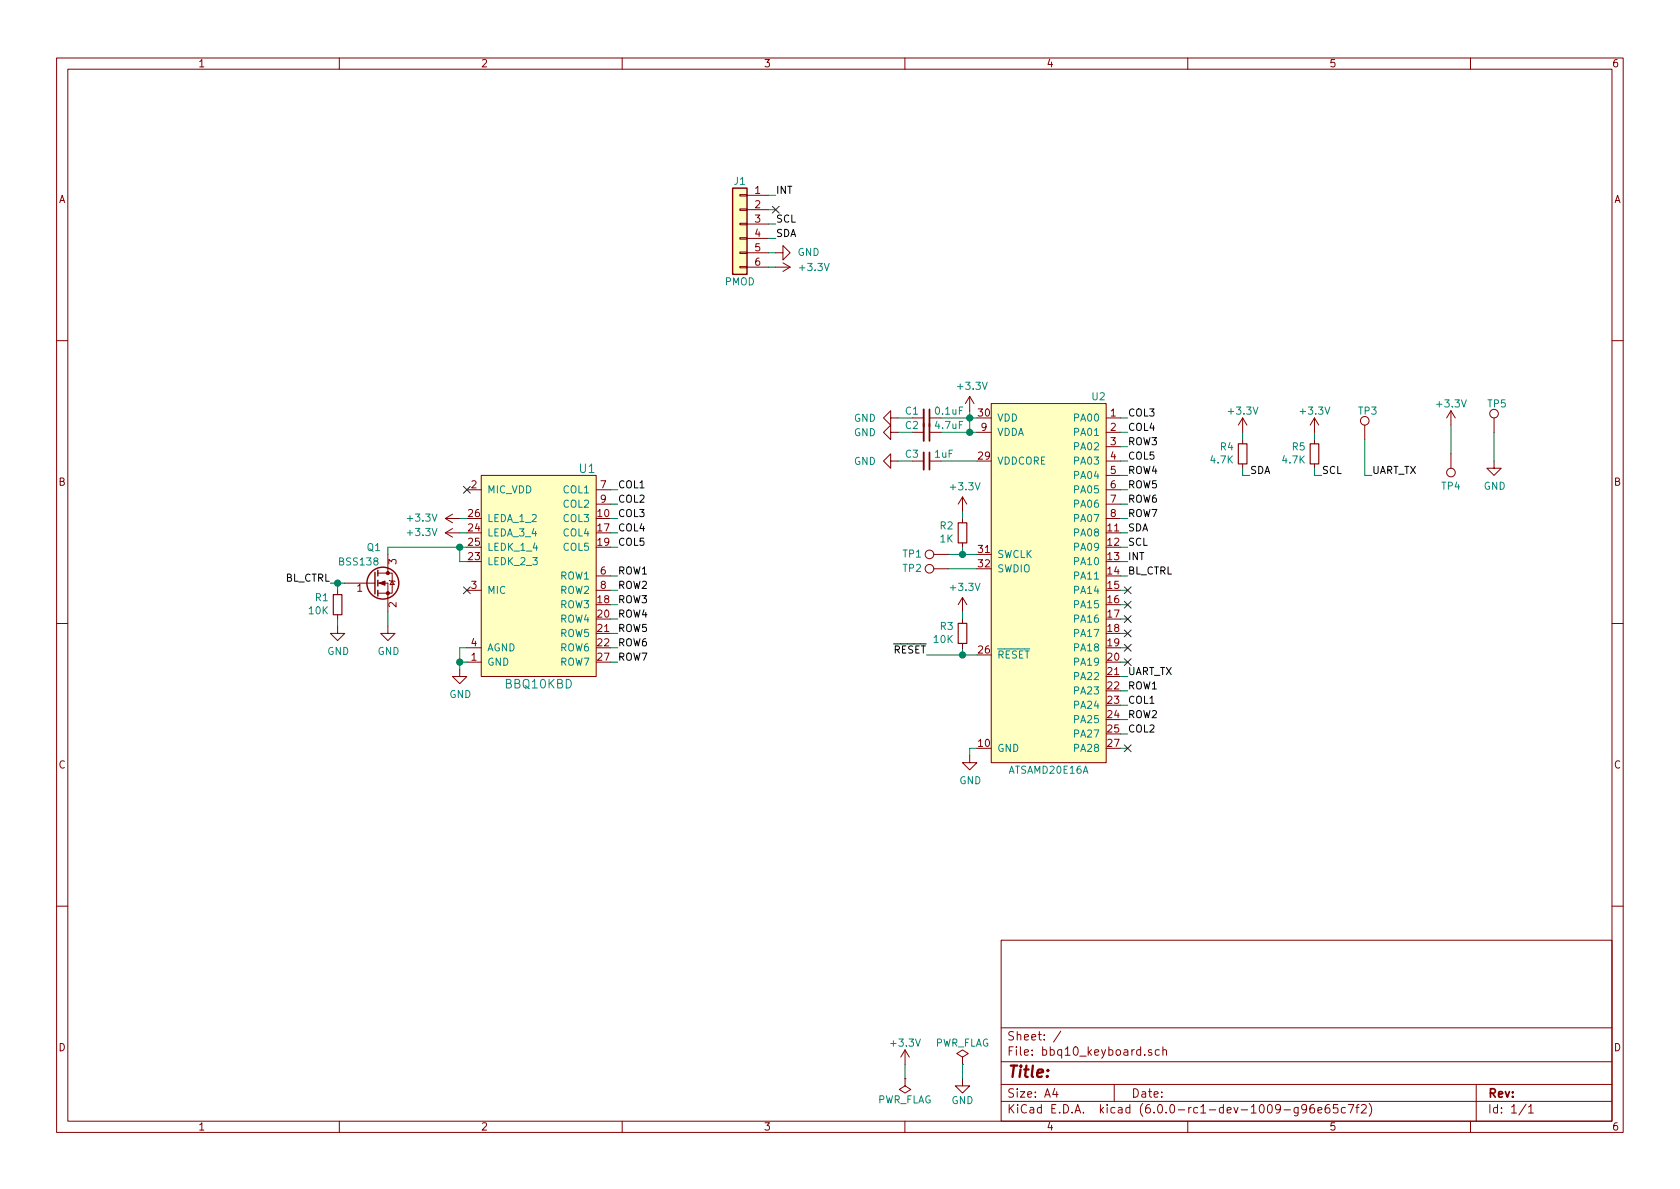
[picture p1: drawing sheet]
EESchema Schematic File Version 4
LIBS:bbq10_keyboard-cache
EELAYER 29 0
EELAYER END
$Descr A4 11693 8268
encoding utf-8
Sheet 1 1
Title ""
Date ""
Rev ""
Comp ""
Comment1 ""
Comment2 ""
Comment3 ""
Comment4 ""
$EndDescr
$Comp
L power:GND #PWR06
U 1 1
P 5400 1750
F 0 "#PWR06" H 5400 1500 50  0001 C CNN
F 1 "GND" V 5400 1600 50  0000 R CNN
F 2 "" H 5400 1750 50  0001 C CNN
F 3 "" H 5400 1750 50  0001 C CNN
	1    5400 1750
	0    -1   -1   0   
$EndComp
$Comp
L power:+3.3V #PWR07
U 1 1
P 5400 1850
F 0 "#PWR07" H 5400 1700 50  0001 C CNN
F 1 "+3.3V" V 5400 2000 50  0000 L CNN
F 2 "" H 5400 1850 50  0001 C CNN
F 3 "" H 5400 1850 50  0001 C CNN
	1    5400 1850
	0    1    1    0   
$EndComp
$Comp
L MCU_Microchip_SAMD:ATSAMD20E16A U2
U 1 1
P 7300 4000
F 0 "U2" H 7700 5250 50  0000 R CNN
F 1 "ATSAMD20E16A" H 7300 2650 50  0000 C CNN
F 2 "Package_DFN_QFN:QFN-32-1EP_5x5mm_P0.5mm_EP3.45x3.45mm" H 8150 2500 50  0001 C CNN
F 3 "" H 8150 2500 50  0001 C CNN
	1    7300 4000
	1    0    0    -1  
$EndComp
Wire Wire Line
	6800 2900 6750 2900
Wire Wire Line
	6750 2900 6750 2850
Wire Wire Line
	6800 3000 6750 3000
Wire Wire Line
	6750 3000 6750 2900
Connection ~ 6750 2900
$Comp
L power:+3.3V #PWR013
U 1 1
P 6750 2850
F 0 "#PWR013" H 6750 2700 50  0001 C CNN
F 1 "+3.3V" H 6765 3023 50  0000 C CNN
F 2 "" H 6750 2850 50  0001 C CNN
F 3 "" H 6750 2850 50  0001 C CNN
	1    6750 2850
	1    0    0    -1  
$EndComp
Wire Wire Line
	6750 2900 6550 2900
Wire Wire Line
	6750 3000 6550 3000
Connection ~ 6750 3000
$Comp
L Device:C_Small C1
U 1 1
P 6450 2900
F 0 "C1" V 6400 2850 50  0000 R CNN
F 1 "0.1uF" V 6400 2950 50  0000 L CNN
F 2 "Capacitor_SMD:C_0603_1608Metric" H 6450 2900 50  0001 C CNN
F 3 "~" H 6450 2900 50  0001 C CNN
	1    6450 2900
	0    1    1    0   
$EndComp
Wire Wire Line
	6350 2900 6250 2900
$Comp
L Device:C_Small C2
U 1 1
P 6450 3000
F 0 "C2" V 6400 2950 50  0000 R CNN
F 1 "4.7uF" V 6400 3050 50  0000 L CNN
F 2 "Capacitor_SMD:C_0603_1608Metric" H 6450 3000 50  0001 C CNN
F 3 "~" H 6450 3000 50  0001 C CNN
	1    6450 3000
	0    1    1    0   
$EndComp
Wire Wire Line
	6350 3000 6250 3000
$Comp
L power:GND #PWR08
U 1 1
P 6250 2900
F 0 "#PWR08" H 6250 2650 50  0001 C CNN
F 1 "GND" V 6250 2750 50  0000 R CNN
F 2 "" H 6250 2900 50  0001 C CNN
F 3 "" H 6250 2900 50  0001 C CNN
	1    6250 2900
	0    1    1    0   
$EndComp
$Comp
L power:GND #PWR09
U 1 1
P 6250 3000
F 0 "#PWR09" H 6250 2750 50  0001 C CNN
F 1 "GND" V 6250 2850 50  0000 R CNN
F 2 "" H 6250 3000 50  0001 C CNN
F 3 "" H 6250 3000 50  0001 C CNN
	1    6250 3000
	0    1    1    0   
$EndComp
Wire Wire Line
	6800 3200 6550 3200
Wire Wire Line
	6350 3200 6250 3200
$Comp
L power:GND #PWR010
U 1 1
P 6250 3200
F 0 "#PWR010" H 6250 2950 50  0001 C CNN
F 1 "GND" V 6250 3050 50  0000 R CNN
F 2 "" H 6250 3200 50  0001 C CNN
F 3 "" H 6250 3200 50  0001 C CNN
	1    6250 3200
	0    1    1    0   
$EndComp
$Comp
L Device:C_Small C3
U 1 1
P 6450 3200
F 0 "C3" V 6400 3150 50  0000 R CNN
F 1 "1uF" V 6400 3250 50  0000 L CNN
F 2 "Capacitor_SMD:C_0603_1608Metric" H 6450 3200 50  0001 C CNN
F 3 "~" H 6450 3200 50  0001 C CNN
	1    6450 3200
	0    1    1    0   
$EndComp
Wire Wire Line
	6800 3850 6700 3850
Wire Wire Line
	6800 3950 6600 3950
$Comp
L Device:R_Small R2
U 1 1
P 6700 3700
F 0 "R2" H 6641 3654 50  0000 R CNN
F 1 "1K" H 6641 3745 50  0000 R CNN
F 2 "Resistor_SMD:R_0603_1608Metric" H 6700 3700 50  0001 C CNN
F 3 "~" H 6700 3700 50  0001 C CNN
	1    6700 3700
	1    0    0    1   
$EndComp
Wire Wire Line
	6700 3800 6700 3850
Connection ~ 6700 3850
Wire Wire Line
	6700 3850 6600 3850
Wire Wire Line
	6700 3600 6700 3550
$Comp
L power:+3.3V #PWR011
U 1 1
P 6700 3550
F 0 "#PWR011" H 6700 3400 50  0001 C CNN
F 1 "+3.3V" H 6715 3723 50  0000 C CNN
F 2 "" H 6700 3550 50  0001 C CNN
F 3 "" H 6700 3550 50  0001 C CNN
	1    6700 3550
	1    0    0    -1  
$EndComp
Wire Wire Line
	6800 5200 6750 5200
Wire Wire Line
	6750 5200 6750 5250
$Comp
L power:GND #PWR014
U 1 1
P 6750 5250
F 0 "#PWR014" H 6750 5000 50  0001 C CNN
F 1 "GND" H 6755 5077 50  0000 C CNN
F 2 "" H 6750 5250 50  0001 C CNN
F 3 "" H 6750 5250 50  0001 C CNN
	1    6750 5250
	1    0    0    -1  
$EndComp
Wire Wire Line
	7800 3700 7850 3700
Wire Wire Line
	7800 3800 7850 3800
Wire Wire Line
	7800 3900 7850 3900
Wire Wire Line
	7800 4000 7850 4000
Wire Wire Line
	7800 4100 7850 4100
Wire Wire Line
	7800 4200 7850 4200
Wire Wire Line
	7800 4300 7850 4300
Wire Wire Line
	7800 4400 7850 4400
Wire Wire Line
	7800 4500 7850 4500
Wire Wire Line
	7800 4600 7850 4600
Wire Wire Line
	7800 4700 7850 4700
Wire Wire Line
	7800 4800 7850 4800
Wire Wire Line
	7800 4900 7850 4900
Wire Wire Line
	7800 5000 7850 5000
Wire Wire Line
	7800 5100 7850 5100
Wire Wire Line
	7800 5200 7850 5200
Text Label 7850 3700 0    50   ~ 0
SDA
Text Label 7850 3800 0    50   ~ 0
SCL
Text Label 7850 3900 0    50   ~ 0
INT
Text Label 7850 4000 0    50   ~ 0
BL_CTRL
Text Label 7850 4800 0    50   ~ 0
ROW1
Text Label 7850 4900 0    50   ~ 0
COL1
Text Label 7850 5000 0    50   ~ 0
ROW2
Text Label 7850 5100 0    50   ~ 0
COL2
Text Label 7850 2900 0    50   ~ 0
COL3
Text Label 7850 3000 0    50   ~ 0
COL4
Text Label 7850 3100 0    50   ~ 0
ROW3
Text Label 7850 3200 0    50   ~ 0
COL5
Text Label 7850 3300 0    50   ~ 0
ROW4
Text Label 7850 3400 0    50   ~ 0
ROW5
Text Label 7850 3500 0    50   ~ 0
ROW6
Text Label 7850 3600 0    50   ~ 0
ROW7
$Comp
L Connector:TestPoint TP1
U 1 1
P 6600 3850
F 0 "TP1" V 6600 4100 50  0000 C CNN
F 1 "TP_SWCLK" V 6704 3922 50  0001 C CNN
F 2 "TestPoint:TestPoint_Pad_D1.0mm" H 6800 3850 50  0001 C CNN
F 3 "~" H 6800 3850 50  0001 C CNN
	1    6600 3850
	0    -1   -1   0   
$EndComp
$Comp
L Connector:TestPoint TP2
U 1 1
P 6600 3950
F 0 "TP2" V 6600 4200 50  0000 C CNN
F 1 "TP_SWDIO" V 6704 4022 50  0001 C CNN
F 2 "TestPoint:TestPoint_Pad_D1.0mm" H 6800 3950 50  0001 C CNN
F 3 "~" H 6800 3950 50  0001 C CNN
	1    6600 3950
	0    -1   -1   0   
$EndComp
Text Label 8700 3300 0    50   ~ 0
SDA
Text Label 9200 3300 0    50   ~ 0
SCL
$Comp
L Device:R_Small R4
U 1 1
P 8650 3150
F 0 "R4" H 8592 3104 50  0000 R CNN
F 1 "4.7K" H 8592 3195 50  0000 R CNN
F 2 "Resistor_SMD:R_0603_1608Metric" H 8650 3150 50  0001 C CNN
F 3 "~" H 8650 3150 50  0001 C CNN
	1    8650 3150
	1    0    0    1   
$EndComp
Wire Wire Line
	8650 3250 8650 3300
Wire Wire Line
	8650 3300 8700 3300
$Comp
L Device:R_Small R5
U 1 1
P 9150 3150
F 0 "R5" H 9092 3104 50  0000 R CNN
F 1 "4.7K" H 9092 3195 50  0000 R CNN
F 2 "Resistor_SMD:R_0603_1608Metric" H 9150 3150 50  0001 C CNN
F 3 "~" H 9150 3150 50  0001 C CNN
	1    9150 3150
	1    0    0    1   
$EndComp
Wire Wire Line
	9150 3250 9150 3300
Wire Wire Line
	9150 3300 9200 3300
Wire Wire Line
	8650 3050 8650 3000
Wire Wire Line
	9150 3050 9150 3000
$Comp
L power:+3.3V #PWR016
U 1 1
P 9150 3000
F 0 "#PWR016" H 9150 2850 50  0001 C CNN
F 1 "+3.3V" H 9150 3150 50  0000 C CNN
F 2 "" H 9150 3000 50  0001 C CNN
F 3 "" H 9150 3000 50  0001 C CNN
	1    9150 3000
	1    0    0    -1  
$EndComp
$Comp
L power:+3.3V #PWR015
U 1 1
P 8650 3000
F 0 "#PWR015" H 8650 2850 50  0001 C CNN
F 1 "+3.3V" H 8650 3150 50  0000 C CNN
F 2 "" H 8650 3000 50  0001 C CNN
F 3 "" H 8650 3000 50  0001 C CNN
	1    8650 3000
	1    0    0    -1  
$EndComp
Text Label 9550 3300 0    50   ~ 0
UART_TX
$Comp
L Connector:TestPoint TP3
U 1 1
P 9500 3050
F 0 "TP3" H 9450 3250 50  0000 L CNN
F 1 "UART_TX" H 9550 3150 50  0001 L CNN
F 2 "TestPoint:TestPoint_Pad_D1.0mm" H 9700 3050 50  0001 C CNN
F 3 "~" H 9700 3050 50  0001 C CNN
	1    9500 3050
	1    0    0    -1  
$EndComp
Wire Wire Line
	9500 3050 9500 3300
Wire Wire Line
	9500 3300 9550 3300
$Comp
L Keyboard:BBQ10KBD U1
U 1 1
P 3750 4000
F 0 "U1" H 4150 4750 60  0000 R CNN
F 1 "BBQ10KBD" H 3750 3250 60  0000 C CNN
F 2 "Connector_Hirose_Extra:BM14B(0.8)-24DS-0.4V(53)" H 3750 3650 60  0001 C CNN
F 3 "" H 3750 3650 60  0001 C CNN
	1    3750 4000
	1    0    0    -1  
$EndComp
NoConn ~ 3250 3400
Wire Wire Line
	3250 3600 3200 3600
Wire Wire Line
	3250 3700 3200 3700
Wire Wire Line
	3250 3800 3200 3800
Wire Wire Line
	3200 3800 3200 3900
Wire Wire Line
	3200 3900 3250 3900
Wire Wire Line
	3200 3800 2700 3800
Wire Wire Line
	2700 3800 2700 3850
Connection ~ 3200 3800
Wire Wire Line
	3250 4500 3200 4500
Wire Wire Line
	3200 4500 3200 4600
Wire Wire Line
	3250 4600 3200 4600
Connection ~ 3200 4600
Wire Wire Line
	3200 4600 3200 4650
$Comp
L power:GND #PWR05
U 1 1
P 3200 4650
F 0 "#PWR05" H 3200 4400 50  0001 C CNN
F 1 "GND" H 3205 4477 50  0000 C CNN
F 2 "" H 3200 4650 50  0001 C CNN
F 3 "" H 3200 4650 50  0001 C CNN
	1    3200 4650
	1    0    0    -1  
$EndComp
Wire Wire Line
	4250 3400 4300 3400
Wire Wire Line
	4250 3500 4300 3500
Wire Wire Line
	4250 3600 4300 3600
Wire Wire Line
	4250 3700 4300 3700
Wire Wire Line
	4250 3800 4300 3800
Wire Wire Line
	4250 4000 4300 4000
Wire Wire Line
	4250 4100 4300 4100
Wire Wire Line
	4250 4200 4300 4200
Wire Wire Line
	4250 4300 4300 4300
Wire Wire Line
	4250 4400 4300 4400
Wire Wire Line
	4250 4500 4300 4500
Wire Wire Line
	4250 4600 4300 4600
Text Label 4300 3400 0    50   ~ 0
COL1
Text Label 4300 3500 0    50   ~ 0
COL2
Text Label 4300 3600 0    50   ~ 0
COL3
Text Label 4300 3700 0    50   ~ 0
COL4
Text Label 4300 3800 0    50   ~ 0
COL5
Text Label 4300 4000 0    50   ~ 0
ROW1
Text Label 4300 4100 0    50   ~ 0
ROW2
Text Label 4300 4200 0    50   ~ 0
ROW3
Text Label 4300 4300 0    50   ~ 0
ROW4
Text Label 4300 4400 0    50   ~ 0
ROW5
Text Label 4300 4500 0    50   ~ 0
ROW6
Text Label 4300 4600 0    50   ~ 0
ROW7
NoConn ~ 3250 4100
$Comp
L power:+3.3V #PWR03
U 1 1
P 3200 3600
F 0 "#PWR03" H 3200 3450 50  0001 C CNN
F 1 "+3.3V" V 3200 3750 50  0000 L CNN
F 2 "" H 3200 3600 50  0001 C CNN
F 3 "" H 3200 3600 50  0001 C CNN
	1    3200 3600
	0    -1   -1   0   
$EndComp
$Comp
L power:+3.3V #PWR04
U 1 1
P 3200 3700
F 0 "#PWR04" H 3200 3550 50  0001 C CNN
F 1 "+3.3V" V 3200 3850 50  0000 L CNN
F 2 "" H 3200 3700 50  0001 C CNN
F 3 "" H 3200 3700 50  0001 C CNN
	1    3200 3700
	0    -1   -1   0   
$EndComp
$Comp
L Transistor_FET:BSS138 Q1
U 1 1
P 2600 4050
F 0 "Q1" H 2550 4300 50  0000 L CNN
F 1 "BSS138" H 2350 4200 50  0000 L CNN
F 2 "Package_TO_SOT_SMD:SOT-23" H 2800 3975 50  0001 L CIN
F 3 "https://www.fairchildsemi.com/datasheets/BS/BSS138.pdf" H 2600 4050 50  0001 L CNN
	1    2600 4050
	1    0    0    -1  
$EndComp
Wire Wire Line
	2400 4050 2350 4050
Wire Wire Line
	2350 4050 2350 4100
Connection ~ 2350 4050
Wire Wire Line
	2350 4050 2300 4050
Text Label 2300 4050 2    50   ~ 0
BL_CTRL
$Comp
L Device:R_Small R1
U 1 1
P 2350 4200
F 0 "R1" H 2292 4154 50  0000 R CNN
F 1 "10K" H 2292 4245 50  0000 R CNN
F 2 "Resistor_SMD:R_0603_1608Metric" H 2350 4200 50  0001 C CNN
F 3 "~" H 2350 4200 50  0001 C CNN
	1    2350 4200
	1    0    0    1   
$EndComp
Wire Wire Line
	2350 4300 2350 4350
Wire Wire Line
	2700 4250 2700 4350
$Comp
L power:GND #PWR02
U 1 1
P 2700 4350
F 0 "#PWR02" H 2700 4100 50  0001 C CNN
F 1 "GND" H 2705 4177 50  0000 C CNN
F 2 "" H 2700 4350 50  0001 C CNN
F 3 "" H 2700 4350 50  0001 C CNN
	1    2700 4350
	1    0    0    -1  
$EndComp
$Comp
L power:GND #PWR01
U 1 1
P 2350 4350
F 0 "#PWR01" H 2350 4100 50  0001 C CNN
F 1 "GND" H 2355 4177 50  0000 C CNN
F 2 "" H 2350 4350 50  0001 C CNN
F 3 "" H 2350 4350 50  0001 C CNN
	1    2350 4350
	1    0    0    -1  
$EndComp
Text Label 5400 1650 0    50   ~ 0
SDA
Text Label 5400 1550 0    50   ~ 0
SCL
Text Label 5400 1350 0    50   ~ 0
INT
$Comp
L Connector_Generic:Conn_01x06 J1
U 1 1
P 5150 1550
F 0 "J1" H 5150 1850 50  0000 C CNN
F 1 "PMOD" H 5150 1150 50  0000 C CNN
F 2 "Connector_PinHeader_2.54mm_Extra:PMODPinHeader_1x06_P2.54mm_Horizontal" H 5150 1550 50  0001 C CNN
F 3 "~" H 5150 1550 50  0001 C CNN
	1    5150 1550
	-1   0    0    -1  
$EndComp
Wire Wire Line
	5350 1350 5400 1350
Wire Wire Line
	5350 1450 5400 1450
Wire Wire Line
	5350 1550 5400 1550
Wire Wire Line
	5350 1650 5400 1650
Wire Wire Line
	5350 1750 5400 1750
Wire Wire Line
	5350 1850 5400 1850
NoConn ~ 5400 1450
Wire Wire Line
	6800 4550 6700 4550
Wire Wire Line
	6700 4550 6700 4500
Wire Wire Line
	6700 4550 6450 4550
Connection ~ 6700 4550
Text Label 6450 4550 2    50   ~ 0
~RESET~
$Comp
L Device:R_Small R3
U 1 1
P 6700 4400
F 0 "R3" H 6642 4354 50  0000 R CNN
F 1 "10K" H 6642 4445 50  0000 R CNN
F 2 "Resistor_SMD:R_0603_1608Metric" H 6700 4400 50  0001 C CNN
F 3 "~" H 6700 4400 50  0001 C CNN
	1    6700 4400
	1    0    0    1   
$EndComp
$Comp
L power:+3.3V #PWR012
U 1 1
P 6700 4250
F 0 "#PWR012" H 6700 4100 50  0001 C CNN
F 1 "+3.3V" H 6715 4423 50  0000 C CNN
F 2 "" H 6700 4250 50  0001 C CNN
F 3 "" H 6700 4250 50  0001 C CNN
	1    6700 4250
	1    0    0    -1  
$EndComp
Wire Wire Line
	6700 4250 6700 4300
Wire Wire Line
	7800 2900 7850 2900
Wire Wire Line
	7800 3000 7850 3000
Wire Wire Line
	7800 3100 7850 3100
Wire Wire Line
	7800 3200 7850 3200
Wire Wire Line
	7800 3300 7850 3300
Wire Wire Line
	7800 3400 7850 3400
Wire Wire Line
	7800 3500 7850 3500
Wire Wire Line
	7800 3600 7850 3600
$Comp
L power:+3.3V #PWR0101
U 1 1
P 6300 7400
F 0 "#PWR0101" H 6300 7250 50  0001 C CNN
F 1 "+3.3V" H 6300 7550 50  0000 C CNN
F 2 "" H 6300 7400 50  0001 C CNN
F 3 "" H 6300 7400 50  0001 C CNN
	1    6300 7400
	1    0    0    -1  
$EndComp
$Comp
L power:GND #PWR0102
U 1 1
P 6700 7500
F 0 "#PWR0102" H 6700 7250 50  0001 C CNN
F 1 "GND" H 6700 7350 50  0000 C CNN
F 2 "" H 6700 7500 50  0001 C CNN
F 3 "" H 6700 7500 50  0001 C CNN
	1    6700 7500
	1    0    0    -1  
$EndComp
$Comp
L power:PWR_FLAG #FLG0101
U 1 1
P 6700 7400
F 0 "#FLG0101" H 6700 7475 50  0001 C CNN
F 1 "PWR_FLAG" H 6700 7550 50  0000 C CNN
F 2 "" H 6700 7400 50  0001 C CNN
F 3 "~" H 6700 7400 50  0001 C CNN
	1    6700 7400
	1    0    0    -1  
$EndComp
$Comp
L power:PWR_FLAG #FLG0102
U 1 1
P 6300 7500
F 0 "#FLG0102" H 6300 7575 50  0001 C CNN
F 1 "PWR_FLAG" H 6300 7650 50  0000 C CNN
F 2 "" H 6300 7500 50  0001 C CNN
F 3 "~" H 6300 7500 50  0001 C CNN
	1    6300 7500
	-1   0    0    1   
$EndComp
Wire Wire Line
	6700 7400 6700 7500
Wire Wire Line
	6300 7500 6300 7400
$Comp
L power:+3.3V #PWR0103
U 1 1
P 10100 2950
F 0 "#PWR0103" H 10100 2800 50  0001 C CNN
F 1 "+3.3V" H 10100 3100 50  0000 C CNN
F 2 "" H 10100 2950 50  0001 C CNN
F 3 "" H 10100 2950 50  0001 C CNN
	1    10100 2950
	1    0    0    -1  
$EndComp
$Comp
L power:GND #PWR0104
U 1 1
P 10400 3200
F 0 "#PWR0104" H 10400 2950 50  0001 C CNN
F 1 "GND" H 10405 3027 50  0000 C CNN
F 2 "" H 10400 3200 50  0001 C CNN
F 3 "" H 10400 3200 50  0001 C CNN
	1    10400 3200
	1    0    0    -1  
$EndComp
Wire Wire Line
	10100 2950 10100 3150
$Comp
L Connector:TestPoint TP4
U 1 1
P 10100 3150
F 0 "TP4" H 10100 3350 50  0000 C BNN
F 1 "VDD" H 10150 3250 50  0001 L CNN
F 2 "TestPoint:TestPoint_Pad_D1.0mm" H 10300 3150 50  0001 C CNN
F 3 "~" H 10300 3150 50  0001 C CNN
	1    10100 3150
	1    0    0    1   
$EndComp
$Comp
L Connector:TestPoint TP5
U 1 1
P 10400 3000
F 0 "TP5" H 10350 3200 50  0000 L CNN
F 1 "GND" H 10450 3100 50  0001 L CNN
F 2 "TestPoint:TestPoint_Pad_D1.0mm" H 10600 3000 50  0001 C CNN
F 3 "~" H 10600 3000 50  0001 C CNN
	1    10400 3000
	1    0    0    -1  
$EndComp
Wire Wire Line
	10400 3000 10400 3200
Text Label 7850 4700 0    50   ~ 0
UART_TX
NoConn ~ 7850 4100
NoConn ~ 7850 4200
NoConn ~ 7850 4300
NoConn ~ 7850 4400
NoConn ~ 7850 4500
NoConn ~ 7850 4600
NoConn ~ 7850 5200
$EndSCHEMATC
